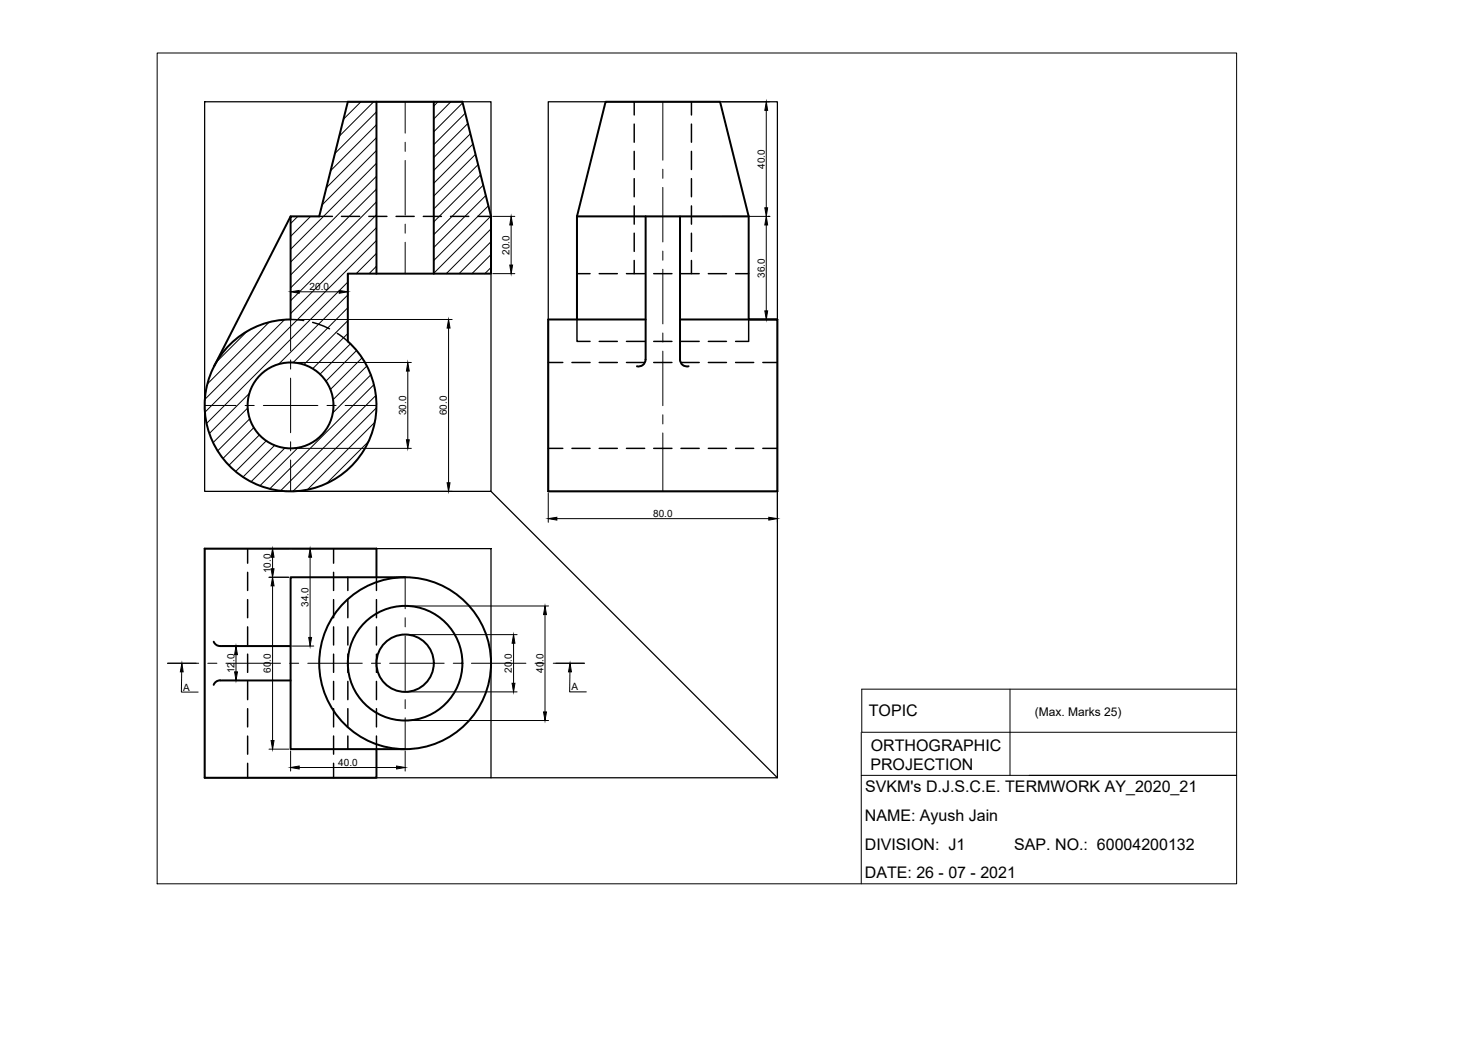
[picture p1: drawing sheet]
<svg xmlns="http://www.w3.org/2000/svg" width="297mm" height="210mm" viewBox="0 0 297 210" stroke-linecap="round" stroke-linejoin="round" font-family="sans-serif">
<!-- layer: TEMPLATE -->
<path d="M31.7 10.7h218v167.7h-218zM203.9 139.1v17.4M249.7 139.1h-75.7v8.7h75.7M173.9 147.8v8.7M207.8 156.5h41.9h-75.8v21.9" fill="none" stroke="#000" stroke-width=".2"/>
<!-- layer: 0 -->
<path d="M41.3 20.5h57.9v78.7h-57.9zM110.7 20.5h46.3v78.7h-46.3zM99.2 99.2l57.8 57.8M157 99.2v57.8h-57.8M41.3 110.7h57.9v46.3h-57.9z" fill="none" stroke="#000" stroke-width=".25"/>
<!-- layer: Dimension n Hatch -->
<g fill="none" stroke="#000" stroke-width=".2">
<path d="M70.3 20.5l-.1 .1M72.9 20.5l-3.5 3.6M75.5 20.5l-7 7M76 22.6l-8.4 8.4M76 25.2l-9.2 9.2M76 27.8l-10.1 10.1M76 30.4l-11 11M76 33l-17.3 17.3M76 35.6l-17.3 17.3M76 38.2l-17.3 17.3M88.4 20.5l-.8 .9M91 20.5l-3.4 3.5"/>
<path d="M93.4 20.8l-5.8 5.8M93.9 22.8l-6.3 6.4M94.5 24.9l-6.9 6.9M95 27l-7.4 7.4M95.5 29.1l-7.9 7.9M96 31.1l-8.4 8.5M96.5 33.2l-8.9 9M97.1 35.3l-9.5 9.5M97.6 37.4l-10 10M98.1 39.5l-10.5 10.5M145.8 20.5h9.7M154.7 22.3v19.6"/>
<path d="M58.7 55.6v4M60.1 43.7l-1.4 1.4M60.4 58.9h8.1M62.7 43.7l-4 4M70.2 56.9l-28.5 28.6M70.2 59.5l-13.9 14M70.2 55.6v4M76 40.8l-17.3 17.3M76 43.4l-17.3 17.3M76 45.9l-17.3 17.4M76 48.5l-34.6 34.7M76 51.1l-4.1 4.1"/>
<path d="M76 53.7l-1.5 1.5M98.6 41.5l-11 11.1M99.1 43.6l-11.5 11.5M99.2 46.2l-9.1 9M99.2 48.8l-6.5 6.4M99.2 51.4l-3.9 3.8M99.2 54l-1.3 1.2M99.5 43.7h4.5M99.5 55.2h4.5M103.2 45.4v8.1M145.8 43.7h9.7M154.7 45.4v17.3"/>
<path d="M49.9 66.9l-6.2 6.2M50.3 79.4l-8 8.1M54.3 65l-12.4 12.5M57.5 64.5l-16.1 16.1M59 64.5h32.3M59 73.2h24.1M70.2 62.1l-11 11.1M70.2 64.7l-8.8 8.9M70.2 67.3l-7.1 7.1M70.8 69.4l-6.2 6.1M72 70.7l-6.2 6.2M73.1 72.2l-6.4 6.4"/>
<path d="M74.1 73.9l-6.8 6.8M74.9 75.6l-7.7 7.7M75.5 77.6l-21 21.1M75.9 79.8l-19.2 19.2M82.3 74.9v13.9M90.6 66.2v31.2M155.1 64.5h.4M50 82.3l-7 7M50.4 84.5l-6.5 6.5M51.3 86.3l-6.3 6.2M52.4 87.8l-6.2 6.1M53.8 89l-6.2 6.2"/>
<path d="M55.5 89.9l-6.4 6.4M57.5 90.4l-6.8 6.8M59 99.2h32.3M59 90.5h24.1M60.2 90.4l-7.7 7.6M74.5 89.1l-8.6 8.5M75.7 85.2l-13.6 13.6M76 82.3l-16.9 16.9M110.7 99.5v5.9M157 99.5v5.9M54.3 116.5h4M54.3 110.7h4"/>
<path d="M55 112.5v2.3M55 118.2v31.3M59 110.7h4.4M62.6 112.5v16.2M112.4 104.7h42.8M33.8 133.9h5.8M36.7 135.6l-.1 4.1h3.4M44.8 130.4h3.6M44.8 137.3h3.6M47.7 132.1v3.5M59 130.4h4.4M82.2 128.1h22.2"/>
<path d="M82.2 139.6h22.2M82.2 122.3h28.6M103.7 129.8v8.1M110.1 124v19.7M112.2 133.9h5.8M115.1 135.6l-.1 4h3.4M54.3 151.2h4M58.7 151.6v4M60.4 154.9h19.7M81.8 151.6v4M82.2 145.4h28.6"/>
</g>
<!-- layer: Object -->
<g fill="none" stroke="#000" stroke-width=".4">
<path d="M70.2 20.5h23.2l5.8 23.2v11.5h-29v13.7a17.3 17.3 0 0 1-2.3 27.6 17.3 17.3 0 0 1-25.9-9.9 17.3 17.3 0 0 1 16.7-22.1v-20.8h5.8zM76 20.5v34.7M87.6 20.5v34.7M58.7 43.7l-15.5 30.2M116.5 43.7l5.8-23.2h23.1l5.8 23.2M116.5 43.7h34.7M116.5 43.7v20.8M130.4 43.7v28.9M137.3 43.7v28.9a1.41 1.41 0 0 0 1.7 1.3M151.2 43.7v20.8h5.8M130.4 72.6a1.41 1.41 0 0 1-1.8 1.3M130.4 64.5h-19.7v34.7h46.3v-34.7h-19.7"/>
<path d="M76 116.5v-5.8h-34.7v46.3h34.7v-5.8M81.8 116.5h-23.1v34.7h23.1M43.2 129.5a1.39 1.39 0 0 0 1.2 .9M44.4 137.3a1.39 1.39 0 0 0-1.3 .9M44.5 130.4h14.2M44.5 137.3h14.2"/>
<circle cx="58.7" cy="81.8" r="8.7"/>
<circle cx="81.8" cy="133.9" r="17.3"/>
<circle cx="81.8" cy="133.9" r="11.6"/>
<circle cx="81.8" cy="133.9" r="5.8"/>
</g>
<!-- layer: Centre -->
<g fill="none" stroke="#000" stroke-width=".2">
<path d="M81.8 20.5v6.4M81.8 28.7v1.9M81.8 32.4v11M133.8 20.5v11.8M133.8 34.1v1.9M133.8 37.8v11M81.8 45.2v1.9M81.8 48.9v6.3M133.8 50.7v1.8M133.8 54.3v11.1M58.7 64.5v6.3M58.7 72.7v1.8"/>
<path d="M58.7 76.3v11M133.8 67.2v1.8M133.8 70.9v11M41.3 81.8h6.4M49.5 81.8h1.8M53.2 81.8h11M58.7 89.2v1.8M58.7 92.8v6.4M66 81.8h1.9M69.7 81.8h6.3M133.8 83.7v1.9M133.8 87.4v11.8"/>
<path d="M81.8 116.5v6.4M33.8 133.9h6.3M42 133.9h1.8M45.6 133.9h11M58.5 133.9h1.8M62.2 133.9h11M75 133.9h1.8M78.7 133.9h11M81.8 124.7v1.8M81.8 128.4v11M91.5 133.9h1.9M95.2 133.9h11"/>
<path d="M108 133.9h1.9M111.7 133.9h6.3M81.8 141.2v1.8M81.8 144.9v6.3"/>
</g>
<!-- layer: Hidden -->
<g fill="none" stroke="#000" stroke-width=".3">
<path d="M128.1 20.5v2.7M128.1 25v3.7M128.1 30.6v3.6M128.1 36.1v3.6M139.6 20.5v2.7M139.6 25v3.7M139.6 30.6v3.6M139.6 36.1v3.6M64.5 43.7h2.6M68.9 43.7h3.7M74.5 43.7h3.6M80 43.7h3.6"/>
<path d="M85.5 43.7h3.6M91 43.7h3.7M96.5 43.7h2.7M116.5 55.2h2.7M121 55.2h3.7M126.5 55.2h3.7M128.1 41.6v3.6M128.1 47.1v3.6M128.1 52.6v2.6M132 55.2h3.7M137.5 55.2h3.7M139.6 41.6v3.6"/>
<path d="M139.6 47.1v3.6M139.6 52.6v2.6M143 55.2h3.7M148.5 55.2h2.7M58.7 64.5l2.6 .2M63.1 65.1l3.4 1.3M68.1 67.3l2.1 1.6M110.7 73.2h3M115.5 73.2h3.7M116.5 64.5v4.4h2.7M121 73.2h3.7M121 68.9h3.7"/>
<path d="M126.5 73.2h3.7M126.5 68.9h3.7M132 73.2h3.7M132 68.9h3.7M137.5 73.2h3.7M137.5 68.9h3.7M143 73.2h3.7M143 68.9h3.7M148.5 73.2h3.7M151.2 64.5v4.4h-2.7M154 73.2h3M110.7 90.5h3"/>
<path d="M115.5 90.5h3.7M121 90.5h3.7M126.5 90.5h3.7M132 90.5h3.7M137.5 90.5h3.7M143 90.5h3.7M148.5 90.5h3.7M154 90.5h3M50 110.7v3M50 115.5v3.7M67.4 110.7v3M67.4 115.5v3.7"/>
<path d="M70.2 116.5v2.7M76 116.5v2.7M50 121v3.7M50 126.5v3.7M50 132v3.7M50 137.5v3.7M67.4 121v3.7M67.4 126.5v3.7M67.4 132v3.7M67.4 137.5v3.7M70.2 121v3.7M70.2 126.5v3.7"/>
<path d="M70.2 132v3.7M70.2 137.5v3.7M76 121v3.7M76 126.5v3.7M76 132v3.7M76 137.5v3.7M50 143v3.7M50 148.6v3.6M50 154.1v2.9M67.4 143v3.7M67.4 148.6v3.6M67.4 154.1v2.9"/>
<path d="M70.2 143v3.7M70.2 148.6v2.6M76 143v3.7M76 148.6v2.6"/>
</g>
<!-- layer: Dimension n Hatch -->
<g fill="#000" stroke="#000" stroke-width=".2">
<path d="M154.7 20.5l.3 1.8h-.6zM58.7 58.9l1.7-.3v.6zM68.5 58.6l1.7 .3-1.7 .3zM103.2 43.7l.3 1.7h-.6zM102.9 53.5h.6l-.3 1.7zM154.4 41.9h.6l-.3 1.8zM154.7 43.7l.3 1.7h-.6zM82.3 73.2l.3 1.7h-.5zM90.6 64.5l.3 1.7h-.6zM154.4 62.7h.6l-.3 1.8zM82.1 88.8h.5l-.3 1.7zM90.3 97.4h.6l-.3 1.8z"/>
<path d="M55 116.5l.3 1.7h-.6zM54.7 114.8h.6l-.3 1.7zM55 110.7l.3 1.8h-.6zM62.6 110.7l.3 1.8h-.6zM110.7 104.7l1.7-.3v.6zM155.2 104.4l1.8 .3-1.8 .3zM36.7 133.9l.3 1.7h-.6zM47.4 135.6h.5l-.2 1.7zM47.7 130.4l.2 1.7h-.5zM62.3 128.7h.6l-.3 1.7zM103.7 128.1l.3 1.7h-.6zM103.4 137.9h.6l-.3 1.7z"/>
<path d="M110.1 122.3l.2 1.7h-.5zM115.1 133.9l.3 1.7h-.6zM54.7 149.5h.6l-.3 1.7zM58.7 154.9l1.7-.3v.6zM80.1 154.6l1.7 .3-1.7 .3zM109.8 143.7h.5l-.2 1.7z"/>
</g>
<g font-size="3.2">
<text x="175.4" y="144.5">TOPIC</text>
<text x="175.8" y="155.5">PROJECTION</text>
<text x="175.8" y="151.6">ORTHOGRAPHIC</text>
<text x="174.7" y="159.8">SVKM's D.J.S.C.E. TERMWORK AY_2020_21</text>
<text x="174.6" y="165.6">NAME: Ayush Jain</text>
<text x="174.6" y="171.5">DIVISION: J1</text>
<text x="204.8" y="171.5">SAP. NO.: 60004200132</text>
<text x="174.6" y="177.3">DATE: 26 - 07 - 2021</text>
</g>
<text font-size="2.4" x="209" y="144.5">(Max. Marks 25)</text>
<g font-size="2">
<text x="154.4" y="34" transform="rotate(-90 154.4 34)">40.0</text>
<text x="102.9" y="51.4" transform="rotate(-90 102.9 51.4)">20.0</text>
<text x="62.5" y="58.6">20.0</text>
<text x="154.4" y="56" transform="rotate(-90 154.4 56)">36.0</text>
<text x="82" y="83.8" transform="rotate(-90 82 83.8)">30.0</text>
<text x="90.3" y="83.8" transform="rotate(-90 90.3 83.8)">60.0</text>
<text x="131.9" y="104.4">80.0</text>
<text x="54.7" y="115.7" transform="rotate(-90 54.7 115.7)">10.0</text>
<text x="62.3" y="122.5" transform="rotate(-90 62.3 122.5)">34.0</text>
<text x="47.3" y="135.9" transform="rotate(-90 47.3 135.9)">12.0</text>
<text x="54.7" y="135.8" transform="rotate(-90 54.7 135.8)">60.0</text>
<text x="103.4" y="135.8" transform="rotate(-90 103.4 135.8)">20.0</text>
<text x="109.7" y="135.8" transform="rotate(-90 109.7 135.8)">40.0</text>
<text x="37" y="139.4">A</text>
<text x="115.4" y="139.3">A</text>
<text x="68.3" y="154.6">40.0</text>
</g>
</svg>
